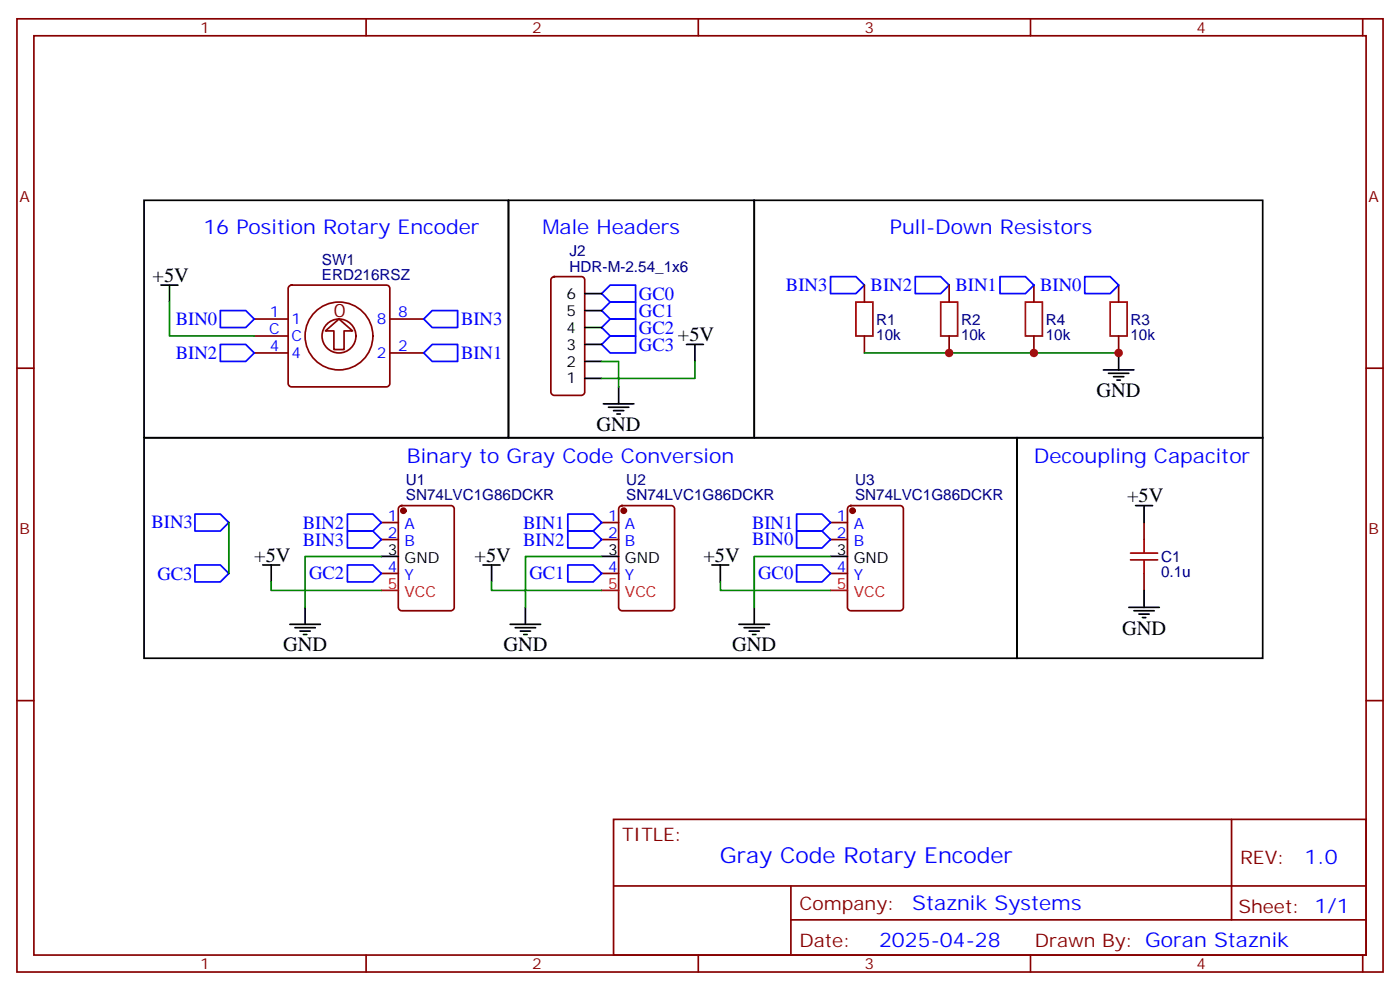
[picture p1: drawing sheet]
<svg xmlns="http://www.w3.org/2000/svg" width="291mm" height="206mm" viewBox="0 0 291 206" stroke-linecap="round" stroke-linejoin="round" font-family="sans-serif">
<g fill="none" stroke="#870000" stroke-width=".35">
<path d="M3.5 3.9h284.4v198.3h-284.4zM7.1 7.4h277.2v191.2h-277.2zM76.2 3.9v3.5M145.3 3.9v3.5M214.5 3.9v3.5M283.6 3.9v3.5M60.2 59.5l.5-.2h19.7a.71 .71 0 0 1 .7 .7v19.8a.76 .76 0 0 1-.7 .7h-19.7a.76 .76 0 0 1-.7-.7v-19.8zM114.9 57.7l.5-.2h5.6a.71 .71 0 0 1 .7 .7v23.3a.76 .76 0 0 1-.7 .7h-5.6a.76 .76 0 0 1-.7-.7v-23.3zM179.9 59.3v3.5M197.6 59.3v3.5M215.2 59.3v3.5M232.8 59.3v3.5"/>
<path d="M3.5 76.6h3.6M52.9 69.9h7.1M52.9 66.4h7.1M52.9 73.4h7.1M67.7 68.8l2.9-2.4 2.8 2.4h-1.8v3.9h-2.1v-3.9zM81.1 66.4h7.1M81.1 73.4h7.1M179.9 69.9v3.5M197.6 69.9v3.5M215.2 69.9v3.5M232.8 69.9v3.5M284.3 76.6h3.6"/>
<path d="M79.4 108.7h3.5M79.4 112.2h3.5M79.4 119.3h3.5M83.1 105.4l.5-.2h10.2a.71 .71 0 0 1 .7 .7v20.4a.76 .76 0 0 1-.7 .7h-10.2a.76 .76 0 0 1-.7-.7v-20.4zM125.2 108.7h3.6M125.2 112.2h3.6M125.2 119.3h3.6M129 105.4l.5-.2h10.2a.71 .71 0 0 1 .7 .7v20.4a.76 .76 0 0 1-.7 .7h-10.2a.76 .76 0 0 1-.7-.7v-20.4zM172.9 108.7h3.5M172.9 112.2h3.5M172.9 119.3h3.5M176.6 105.4l.5-.2h10.2a.71 .71 0 0 1 .7 .7v20.4a.76 .76 0 0 1-.7 .7h-10.2a.76 .76 0 0 1-.7-.7v-20.4z"/>
<path d="M238.1 108.7v3.5M238.1 119.3v3.5M3.5 145.7h3.6M284.3 145.7h3.6M127.7 170.4h156.6v28.2h-156.6zM256.3 170.5v20.8M76.2 198.6v3.6M127.7 184.3h156.5M145.3 198.6v3.6M164.6 191.3h119.6M164.6 184.3v14.1M214.5 198.6v3.6"/>
<path d="M283.6 198.6v3.6"/>
<circle cx="70.6" cy="69.9" r="7.1"/>
<circle cx="70.6" cy="69.9" r="3.5"/>
</g>
<g fill="#870000" stroke="#870000" stroke-width=".35">
<circle cx="84" cy="106.2" r=".53"/>
<circle cx="129.8" cy="106.2" r=".53"/>
<circle cx="177.4" cy="106.2" r=".53"/>
</g>
<g fill="none" stroke="#000" stroke-width=".35">
<path d="M30 41.7h75.8v49.4h-75.8zM33.5 59.3h3.5M35.3 59.3v3.5M105.8 41.7h51.2v49.4h-51.2zM157 41.7h105.8v49.4h-105.8zM121.7 78.7h3.5M121.7 75.2h3.5M121.7 71.6h3.5M121.7 68.1h3.5M121.7 64.6h3.5M121.7 61.1h3.5M142.9 71.6h3.5"/>
<path d="M144.6 71.6v3.6M229.7 76.9h6.3M230.7 77.6h4.2M231.8 78.4h2.1M232.5 79.1h.7M232.8 73.4v3.5M30 91.1h181.7v45.8h-181.7zM125.6 84h6.3M126.6 84.7h4.3M127.7 85.4h2.1M128.4 86.1h.7M128.8 80.5v3.5"/>
<path d="M211.7 91.1h51.1v45.8h-51.1zM54.7 117.5h3.5M56.4 117.5v3.5M79.4 115.7h3.5M100.5 117.5h3.6M102.3 117.5v3.5M125.2 115.7h3.6M148.2 117.5h3.5M149.9 117.5v3.5M172.9 115.7h3.5M236.4 105.2h3.5M238.1 105.2v3.5"/>
<path d="M60.3 129.9h6.4M61.4 130.6h4.2M62.4 131.3h2.2M63.1 132h.8M63.5 126.3v3.6M106.2 129.9h6.3M107.2 130.6h4.3M108.3 131.3h2.1M109 132h.7M109.4 126.3v3.6M153.8 129.9h6.4M154.9 130.6h4.2"/>
<path d="M155.9 131.3h2.1M156.6 132h.7M157 126.3v3.6M234.9 126.3h6.4M236 127h4.2M237.1 127.7h2.1M237.8 128.4h.7M238.1 122.8v3.5"/>
</g>
<path d="M79.4 122.8h3.5M125.2 122.8h3.6M172.9 122.8h3.5" fill="none" stroke="#f00" stroke-width=".35"/>
<g fill="none" stroke="#00f" stroke-width=".35">
<path d="M172.9 57.5h5.3l1.7 1.8-1.7 1.8h-5.3zM190.5 57.5h5.3l1.8 1.8-1.8 1.8h-5.3zM208.1 57.5h5.3l1.8 1.8-1.8 1.8h-5.3zM225.8 57.5h5.3l1.7 1.8-1.7 1.8h-5.3zM45.9 71.6h5.3l1.7 1.8-1.7 1.8h-5.3zM45.9 64.6h5.3l1.7 1.8-1.7 1.7h-5.3zM88.2 66.4l1.8-1.8h5.2v3.5h-5.2zM88.2 73.4l1.8-1.8h5.2v3.6h-5.2zM125.2 61.1l1.8-1.8h5.3v3.5h-5.3zM125.2 64.6l1.8-1.8h5.3v3.6h-5.3zM125.2 68.1l1.8-1.7h5.3v3.5h-5.3zM125.2 71.6l1.8-1.7h5.3v3.5h-5.3z"/>
<path d="M40.6 106.9h5.3l1.7 1.8-1.7 1.8h-5.3zM40.6 117.5h5.3l1.7 1.8-1.7 1.7h-5.3zM72.3 117.5h5.3l1.8 1.8-1.8 1.7h-5.3zM72.3 110.5h5.3l1.8 1.7-1.8 1.8h-5.3zM72.3 106.9h5.3l1.8 1.8-1.8 1.8h-5.3zM118.2 117.5h5.3l1.7 1.8-1.7 1.7h-5.3zM118.2 110.5h5.3l1.7 1.7-1.7 1.8h-5.3zM118.2 106.9h5.3l1.7 1.8-1.7 1.8h-5.3zM165.8 117.5h5.3l1.8 1.8-1.8 1.7h-5.3zM165.8 110.5h5.3l1.8 1.7-1.8 1.8h-5.3zM165.8 106.9h5.3l1.8 1.8-1.8 1.8h-5.3z"/>
</g>
<path d="M35.3 62.8v7.1h17.6M125.2 75.2h3.6v5.3M144.6 75.2v3.5h-19.4M179.9 73.4h52.9M47.6 108.7v10.6M79.4 115.7h-15.9v10.6M125.2 115.7h-15.8v10.6M172.9 115.7h-15.9v10.6M56.4 121v1.8h23M102.3 121v1.8h22.9M149.9 121v1.8h23" fill="none" stroke="#008700" stroke-width=".35"/>
<path d="M178.2 62.8h3.5v7.1h-3.5zM195.8 62.8h3.5v7.1h-3.5zM213.4 62.8h3.6v7.1h-3.6zM231.1 62.8h3.5v7.1h-3.5zM235.3 116.5h5.6M235.3 115h5.6M238.1 112.2v2.8M238.1 116.5v2.8" fill="none" stroke="#a10000" stroke-width=".35"/>
<g fill="#c00">
<circle cx="232.8" cy="73.4" r=".88"/>
<circle cx="197.6" cy="73.4" r=".88"/>
<circle cx="215.2" cy="73.4" r=".88"/>
</g>
<text font-size="4.6" fill="#00f" x="149.8" y="179.5">Gray Code Rotary Encoder</text>
<g font-size="4.2" fill="#00f">
<text x="42.3" y="48.7">16 Position Rotary Encoder</text>
<text x="112.9" y="48.7">Male Headers</text>
<text x="185.2" y="48.7">Pull-Down Resistors</text>
<text x="84.7" y="96.3">Binary to Gray Code Conversion</text>
<text x="215.2" y="96.3">Decoupling Capacitor</text>
<text x="271.5" y="179.7">1.0</text>
<text x="189.9" y="189.3">Staznik Systems</text>
<text x="183" y="197.1">2025-04-28</text>
</g>
<g font-size="4.2">
<text x="31.7" y="58.6">+5V</text>
<text x="141.1" y="70.9">+5V</text>
<text x="228.2" y="82.6">GND</text>
<text x="124.2" y="89.6">GND</text>
<text x="234.6" y="104.5">+5V</text>
<text x="52.9" y="116.8">+5V</text>
<text x="98.8" y="116.8">+5V</text>
<text x="146.4" y="116.8">+5V</text>
<text x="233.5" y="132">GND</text>
<text x="58.9" y="135.5">GND</text>
<text x="104.8" y="135.5">GND</text>
<text x="152.4" y="135.5">GND</text>
</g>
<g font-size="3.9" fill="#00f">
<text x="133" y="62.3">GC0</text>
<text x="133" y="66">GC1</text>
<text x="163.6" y="60.5">BIN3</text>
<text x="181.2" y="60.5">BIN2</text>
<text x="198.9" y="60.6">BIN1</text>
<text x="216.5" y="60.6">BIN0</text>
<text x="36.6" y="67.6">BIN0</text>
<text x="96" y="67.6">BIN3</text>
<text x="133" y="69.5">GC2</text>
<text x="36.6" y="74.7">BIN2</text>
<text x="96" y="74.7">BIN1</text>
<text x="133" y="73">GC3</text>
<text x="31.5" y="109.9">BIN3</text>
<text x="63" y="113.5">BIN3</text>
<text x="63" y="110">BIN2</text>
<text x="108.9" y="113.5">BIN2</text>
<text x="108.9" y="110">BIN1</text>
<text x="156.5" y="113.5">BIN0</text>
<text x="156.5" y="109.9">BIN1</text>
<text x="32.8" y="120.6">GC3</text>
<text x="64.3" y="120.5">GC2</text>
<text x="110.2" y="120.5">GC1</text>
<text x="157.8" y="120.5">GC0</text>
</g>
<g font-size="3.9" fill="#800">
<text x="69.5" y="66">0</text>
<text x="129.5" y="175">TITLE:</text>
<text x="258.1" y="179.7">REV:</text>
<text x="166.4" y="189.2">Company:</text>
<text x="257.7" y="189.8">Sheet: 1/1</text>
<text x="166.4" y="196.9">Date:</text>
<text x="215.4" y="197">Drawn By: Goran Staznik</text>
</g>
<g font-size="3.2" fill="#800">
<text x="41.6" y="6.9">1</text>
<text x="110.8" y="6.9">2</text>
<text x="179.9" y="6.9">3</text>
<text x="249.1" y="6.9">4</text>
<text x="4.1" y="42">A</text>
<text x="284.9" y="42">A</text>
<text x="4.1" y="111.2">B</text>
<text x="284.9" y="111.2">B</text>
<text x="41.6" y="201.6">1</text>
<text x="110.8" y="201.6">2</text>
<text x="179.9" y="201.6">3</text>
<text x="249.1" y="201.6">4</text>
</g>
<g font-size="3.2" fill="#000080">
<text x="118.6" y="53.3">J2</text>
<text x="67" y="58.2">ERD216RSZ</text>
<text x="67" y="55.1">SW1</text>
<text x="118.6" y="56.5">HDR-M-2.54_1x6</text>
<text x="182.4" y="70.7">10k</text>
<text x="182.4" y="67.5">R1</text>
<text x="200" y="70.7">10k</text>
<text x="200" y="67.5">R2</text>
<text x="217.7" y="70.7">10k</text>
<text x="217.7" y="67.5">R4</text>
<text x="235.3" y="70.7">10k</text>
<text x="235.3" y="67.5">R3</text>
<text x="84.5" y="100.9">U1</text>
<text x="130.4" y="100.9">U2</text>
<text x="178" y="100.9">U3</text>
<text x="84.5" y="104">SN74LVC1G86DCKR</text>
<text x="130.4" y="104">SN74LVC1G86DCKR</text>
<text x="178" y="104">SN74LVC1G86DCKR</text>
<text x="241.7" y="116.9">C1</text>
<text x="241.7" y="120.1">0.1u</text>
</g>
<g font-size="3.2">
<text x="117.9" y="65.7">5</text>
<text x="117.9" y="62.1">6</text>
<text x="117.9" y="69.2">4</text>
<text x="117.9" y="76.2">2</text>
<text x="117.9" y="72.7">3</text>
<text x="117.9" y="79.8">1</text>
<text x="80.7" y="115.4">3</text>
<text x="84.2" y="117.2">GND</text>
<text x="126.6" y="115.4">3</text>
<text x="130.1" y="117.2">GND</text>
<text x="174.2" y="115.4">3</text>
<text x="177.7" y="117.2">GND</text>
</g>
<g font-size="3.2" fill="#00f">
<text x="56" y="69.5">C</text>
<text x="56.2" y="66">1</text>
<text x="60.7" y="70.9">C</text>
<text x="60.7" y="67.4">1</text>
<text x="78.4" y="67.4">8</text>
<text x="82.9" y="66">8</text>
<text x="56.2" y="73.1">4</text>
<text x="60.7" y="74.5">4</text>
<text x="78.4" y="74.5">2</text>
<text x="82.9" y="73.1">2</text>
<text x="80.7" y="108.3">1</text>
<text x="80.7" y="111.9">2</text>
<text x="84.2" y="110.1">A</text>
<text x="84.2" y="113.6">B</text>
<text x="126.6" y="108.3">1</text>
<text x="126.6" y="111.9">2</text>
<text x="130.1" y="110.1">A</text>
<text x="130.1" y="113.6">B</text>
<text x="174.2" y="108.3">1</text>
<text x="174.2" y="111.9">2</text>
<text x="177.7" y="110.1">A</text>
<text x="177.7" y="113.6">B</text>
<text x="80.7" y="118.9">4</text>
<text x="126.6" y="118.9">4</text>
<text x="174.2" y="118.9">4</text>
<text x="84.2" y="120.7">Y</text>
<text x="130.1" y="120.7">Y</text>
<text x="177.7" y="120.7">Y</text>
</g>
<g font-size="3.2" fill="#f00">
<text x="80.7" y="122.4">5</text>
<text x="84.2" y="124.2">VCC</text>
<text x="126.6" y="122.4">5</text>
<text x="130.1" y="124.2">VCC</text>
<text x="174.2" y="122.4">5</text>
<text x="177.7" y="124.2">VCC</text>
</g>
</svg>
